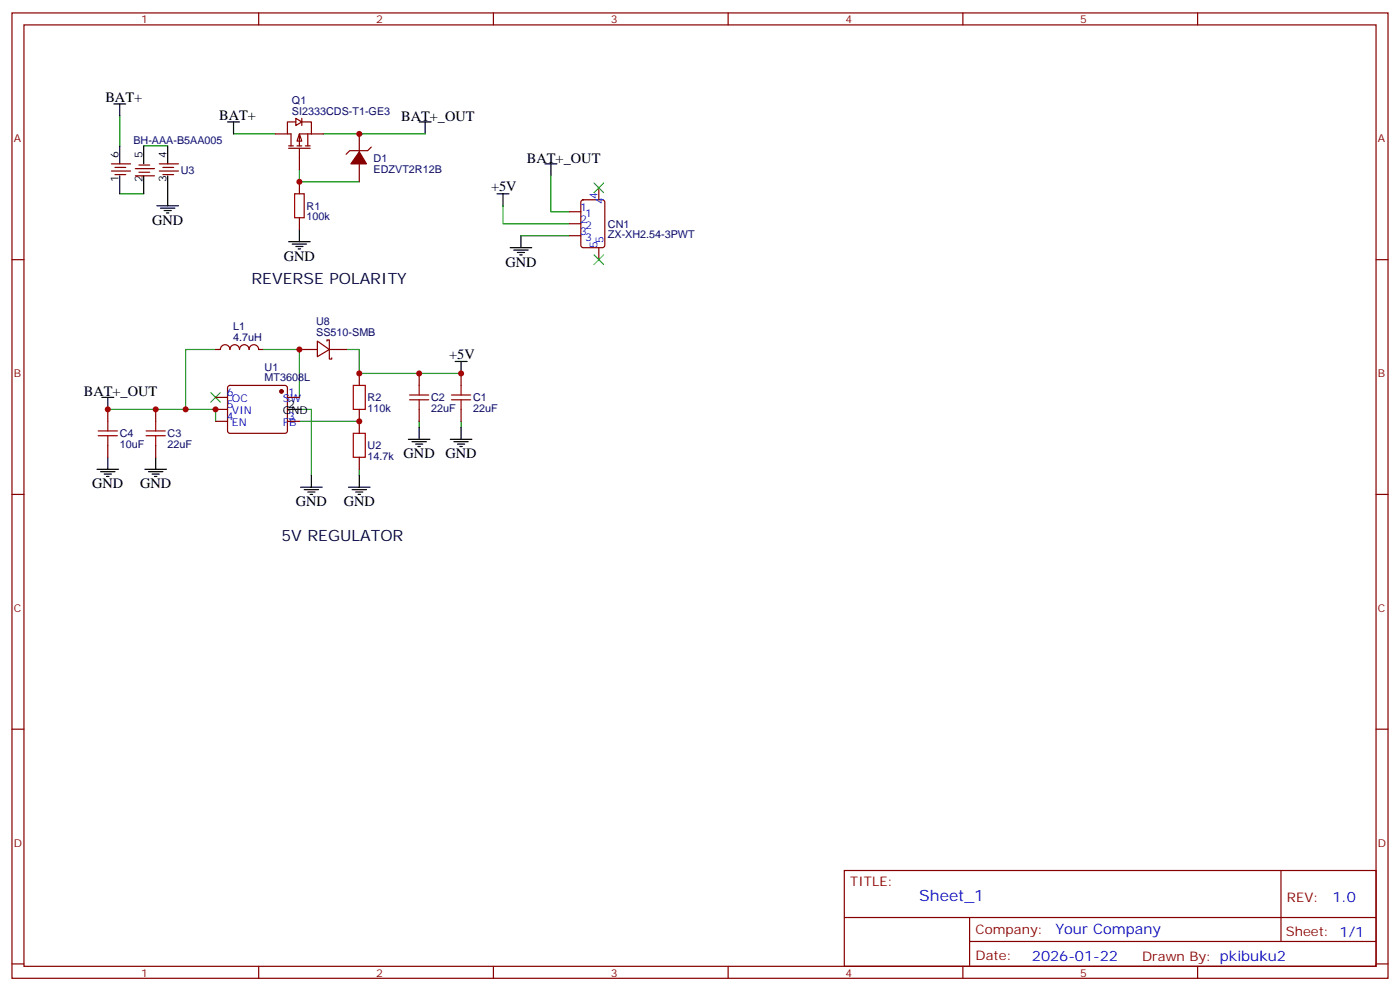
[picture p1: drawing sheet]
<svg xmlns="http://www.w3.org/2000/svg" width="412mm" height="292mm" viewBox="0 0 412 292" stroke-linecap="round" stroke-linejoin="round" font-family="sans-serif">
<g fill="none" stroke="#870000" stroke-width=".35">
<path d="M3.5 3.8h405.4v284.3h-405.4zM7.1 7.3h398.2v277.3h-398.2zM76.2 3.8v3.5M145.3 3.8v3.5M214.5 3.8v3.5M283.6 3.8v3.5M352.8 3.8v3.5M105.8 39.4v5.3M88.2 53.6v3.5M105.8 48.3v5.3M109.4 43.3l-1.1 1.1h-5.3l-1 1M3.5 76.5h3.6"/>
<path d="M88.2 64.1v3.6M405.3 76.5h3.6M63.5 102.9h1.4a1.41 1.41 0 0 1 1.4-1.4 1.41 1.41 0 0 1 1.4 1.4 1.41 1.41 0 0 1 1.4-1.4 1.41 1.41 0 0 1 1.5 1.4 1.41 1.41 0 0 1 1.4-1.4 1.41 1.41 0 0 1 1.4 1.4 1.41 1.41 0 0 1 1.4-1.4 1.41 1.41 0 0 1 1.4 1.4h1.4M63.5 117.1h3.5M67.3 113.7l.4-.2h16.3l.5 .2 .2 .5v12.7l-.3 .5-.4 .2h-16.3l-.5-.2-.2-.5v-12.7zM84.7 117.1h3.5M88.2 102.9h5.3M93.5 100.5l3.5 2.4-3.5 2.2zM96.3 100.5v-.4h.7v2.8M97 102.9v2.9h.7v-.4M97 102.9h5.3M105.8 110v3.5"/>
<path d="M123.5 110v3.5M135.8 110v3.5M31.7 120.6v3.5M31.7 131.2v3.5M45.9 120.6v3.5M45.9 131.2v3.5M63.5 124.1h3.5M63.5 120.6h3.5M84.7 124.1h3.5M105.8 120.6v7M105.8 134.7v3.5M123.5 120.6v3.5"/>
<path d="M135.8 120.6v3.5M3.5 145.6h3.6M405.3 145.6h3.6M3.5 214.8h3.6M405.3 214.8h3.6M248.7 256.4h156.6v28.2h-156.6zM377.3 256.4v20.9M248.7 270.2h156.5M285.6 277.3h119.6M285.6 270.2v14.2M3.5 283.9h3.6M76.2 284.6v3.5"/>
<path d="M145.3 284.6v3.5M214.5 284.6v3.5M283.6 284.6v3.5M352.8 284.6v3.5M405.3 283.9h3.6"/>
</g>
<path d="M62.1 115.6l2.8 2.9M64.9 115.6l-2.8 2.9" fill="none" stroke="#3c3" stroke-width=".35"/>
<g fill="none" stroke="#008700" stroke-width=".35">
<path d="M35.3 34.1v8.9M68.8 39.4h12.3M95.2 39.4h30M88.2 50v3.6h17.6M63.5 102.9h-8.8v17.7M77.6 102.9h10.6v14.2M102.3 102.9h3.5v7.1h30M31.7 120.6h31.8v3.5M88.2 120.6h3.5v19.4M88.2 124.1h17.6M105.8 138.2v1.8M123.5 124.1v1.8"/>
<path d="M135.8 124.1v1.8"/>
</g>
<g fill="none" stroke="#000" stroke-width=".35">
<path d="M33.5 30.6h3.5M35.3 30.6v3.5M67 35.9h3.6M68.8 35.9v3.5M123.5 35.9h3.5M125.2 35.9v3.5M85 71.2h6.4M86.1 71.9h4.2M87.1 72.6h2.2M87.8 73.3h.7M88.2 67.7v3.5M30 117.1h3.5"/>
<path d="M31.7 117.1v3.5M134.1 106.5h3.5M135.8 106.5v3.5M28.6 138.2h6.3M29.6 138.9h4.3M30.7 139.6h2.1M31.7 134.7v3.5M42.7 138.2h6.3M43.7 138.9h4.3M44.8 139.6h2.1M45.9 134.7v3.5M84.7 120.6h3.5"/>
<path d="M91.7 140v3.5M105.8 140v3.5M120.3 129.4h6.3M121.4 130.1h4.2M122.4 130.8h2.1M123.1 131.5h.7M123.5 125.9v3.5M132.6 129.4h6.4M133.7 130.1h4.2M134.8 130.8h2.1M135.5 131.5h.7M135.8 125.9v3.5"/>
<path d="M31.4 140.3h.7M45.5 140.3h.7M88.5 143.5h6.4M89.6 144.2h4.2M90.7 144.9h2.1M91.4 145.6h.7M102.7 143.5h6.3M103.7 144.2h4.2M104.8 144.9h2.1M105.5 145.6h.7"/>
</g>
<g fill="none" stroke="#a10000" stroke-width=".35">
<path d="M86.8 57.1h2.8v7h-2.8zM104.1 113.5h3.5v7.1h-3.5zM120.6 116.3h5.7M120.6 117.8h5.7M123.5 113.5v2.8M123.5 117.8v2.8M133 116.3h5.6M133 117.8h5.6M135.8 113.5v2.8M135.8 117.8v2.8M28.9 126.9h5.7M28.9 128.3h5.7"/>
<path d="M31.7 124.1v2.8M31.7 128.3v2.9M43 126.9h5.7M43 128.3h5.7M45.9 124.1v2.8M45.9 128.3v2.9M104.1 127.6h3.5v7.1h-3.5z"/>
</g>
<g fill="#870000" stroke="#870000" stroke-width=".35">
<path d="M105.8 44.7l2.1 3.6h-4.5z"/>
<circle cx="82.9" cy="115.3" r=".53"/>
</g>
<g fill="#fff" stroke="#870000" stroke-width=".35">
<path d="M88.2 39.4l.7 2.2h-1.4z"/>
<path d="M87.1 34.9l1.8 1-1.8 1.1z"/>
</g>
<g fill="none" stroke="#870000" stroke-width=".35">
<path d="M81.1 39.4h3.6M87.1 35.9h-2.4v3.5h1v3.6M88.9 35.9h2.8v3.5M88.9 34.9v2.1M90.7 39.4v3.6M91.7 39.4h-3.5v3.6M91.7 39.4h3.5M32.8 50.4h5.7M32.8 48.3h5.7M33.9 51.4h3.1M33.9 49.3h3.1M39.9 49.7h5.6"/>
<path d="M39.9 51.8h5.6M40.9 50.7h3.2M40.9 48.6h3.2M46.9 50.4h5.7M46.9 48.3h5.7M48 51.4h3.2M48 49.3h3.2M85 43.7h6.4M85 43h1.4M87.5 43h1.4M88.2 43.7v6.3M90 43h1.4"/>
<path d="M171.3 59l.5-.2h5.6l.7 .5 .1 12.9-.5 .7-5.9 .1-.6-.5-.1-13zM176.4 55.3v3.5M167.6 62.4h3.5M167.6 65.9h3.5M167.6 69.4h3.5M176.4 73v3.5"/>
</g>
<g fill="none" stroke="#000" stroke-width=".35">
<path d="M35.3 43v5.3M35.3 51.8v5.3M42.3 43v5.3M42.3 51.8v5.3M49.4 43v5.3M49.4 51.8v8.8M146.4 57.1h3.5M148.2 57.1v3.5M160.5 48.3h3.5M162.3 48.3v3.5M46.2 60.6h6.4M47.3 61.3h4.2"/>
<path d="M48.3 62h2.1M49 62.7h.7M150.3 73h6.3M151.3 73.7h4.3M152.4 74.4h2.1M153.1 75.1h.7M153.5 69.4v3.6"/>
</g>
<path d="M35.3 57.1h7M42.3 43h7.1M162.3 51.8v10.6h5.3M148.2 60.6v5.3h19.4M153.5 69.4h14.1" fill="none" stroke="#008700" stroke-width=".35"/>
<path d="M175 53.9l2.8 2.8M177.8 53.9l-2.8 2.8M175 75.1l2.8 2.8M177.8 75.1l-2.8 2.8" fill="none" stroke="#3c3" stroke-width=".35"/>
<g fill="#c00">
<circle cx="54.7" cy="120.6" r=".88"/>
<circle cx="88.2" cy="102.9" r=".88"/>
<circle cx="105.8" cy="110" r=".88"/>
<circle cx="31.8" cy="120.6" r=".88"/>
<circle cx="45.9" cy="120.6" r=".88"/>
<circle cx="63.5" cy="120.6" r=".88"/>
<circle cx="135.8" cy="110" r=".88"/>
<circle cx="123.5" cy="110" r=".88"/>
<circle cx="105.8" cy="124.1" r=".88"/>
<circle cx="105.8" cy="39.4" r=".88"/>
<circle cx="88.2" cy="53.6" r=".88"/>
</g>
<g font-size="4.6" fill="#003">
<text x="74.1" y="83.5">REVERSE POLARITY</text>
<text x="82.9" y="159.4">5V REGULATOR</text>
</g>
<text font-size="4.6" fill="#00f" x="270.8" y="265.4">Sheet_1</text>
<g font-size="4.2">
<text x="31" y="29.9">BAT+</text>
<text x="64.6" y="35.2">BAT+</text>
<text x="118.2" y="35.6">BAT+_OUT</text>
<text x="155.2" y="47.9">BAT+_OUT</text>
<text x="144.6" y="56.4">+5V</text>
<text x="44.8" y="66.3">GND</text>
<text x="83.6" y="76.8">GND</text>
<text x="148.9" y="78.6">GND</text>
<text x="132.3" y="105.8">+5V</text>
<text x="24.7" y="116.7">BAT+_OUT</text>
<text x="118.9" y="135">GND</text>
<text x="131.2" y="135">GND</text>
<text x="27.2" y="143.9">GND</text>
<text x="41.3" y="143.9">GND</text>
<text x="87.1" y="149.2">GND</text>
<text x="101.2" y="149.2">GND</text>
</g>
<g font-size="4.2" fill="#00f">
<text x="392.5" y="265.7">1.0</text>
<text x="310.9" y="275.2">Your Company</text>
<text x="304" y="283">2026-01-22</text>
</g>
<g font-size="3.9" fill="#800">
<text x="250.5" y="261">TITLE:</text>
<text x="379.1" y="265.7">REV:</text>
<text x="287.4" y="275.2">Company:</text>
<text x="378.7" y="275.8">Sheet: 1/1</text>
<text x="287.4" y="282.9">Date:</text>
<text x="336.4" y="282.9">Drawn By: pkibuku2</text>
</g>
<g font-size="3.2" fill="#800">
<text x="41.6" y="6.8">1</text>
<text x="110.8" y="6.8">2</text>
<text x="179.9" y="6.8">3</text>
<text x="249.1" y="6.8">4</text>
<text x="318.2" y="6.8">5</text>
<text x="4.1" y="41.9">A</text>
<text x="405.9" y="41.9">A</text>
<text x="4.1" y="111.1">B</text>
<text x="405.9" y="111.1">B</text>
<text x="4.1" y="180.2">C</text>
<text x="405.9" y="180.2">C</text>
<text x="4.1" y="249.3">D</text>
<text x="405.9" y="249.3">D</text>
<text x="41.6" y="287.6">1</text>
<text x="110.8" y="287.6">2</text>
<text x="179.9" y="287.6">3</text>
<text x="249.1" y="287.6">4</text>
<text x="318.2" y="287.6">5</text>
</g>
<g font-size="3.2" fill="#000080">
<text x="86" y="33.8">SI2333CDS-T1-GE3</text>
<text x="86" y="30.6">Q1</text>
<text x="39.3" y="42.3">BH-AAA-B5AA005</text>
<text x="110.1" y="47.6">D1</text>
<text x="53.3" y="51.2">U3</text>
<text x="110.1" y="50.8">EDZVT2R12B</text>
<text x="90.3" y="64.9">100k</text>
<text x="90.3" y="61.8">R1</text>
<text x="179.1" y="70.2">ZX-XH2.54-3PWT</text>
<text x="179.1" y="67.2">CN1</text>
<text x="93.1" y="95.9">U8</text>
<text x="68.7" y="100.5">4.7uH</text>
<text x="68.7" y="97.3">L1</text>
<text x="93.1" y="99.1">SS510-SMB</text>
<text x="78" y="112.4">MT3608L</text>
<text x="78" y="109.1">U1</text>
<text x="108.3" y="118.2">R2</text>
<text x="127" y="118.2">C2</text>
<text x="139.3" y="118.2">C1</text>
<text x="108.3" y="121.3">110k</text>
<text x="127" y="121.4">22uF</text>
<text x="139.3" y="121.4">22uF</text>
<text x="35.3" y="131.9">10uF</text>
<text x="35.3" y="128.8">C4</text>
<text x="49.4" y="132">22uF</text>
<text x="49.4" y="128.8">C3</text>
<text x="108.3" y="135.5">14.7k</text>
<text x="108.3" y="132.3">U2</text>
</g>
<g font-size="3.2">
<text x="34.9" y="46.5" transform="rotate(-90 34.9 46.5)">6</text>
<text x="42" y="46.5" transform="rotate(-90 42 46.5)">5</text>
<text x="49" y="46.5" transform="rotate(-90 49 46.5)">4</text>
<text x="34.9" y="53.6" transform="rotate(-90 34.9 53.6)">1</text>
<text x="42" y="53.6" transform="rotate(-90 42 53.6)">2</text>
<text x="49" y="53.6" transform="rotate(-90 49 53.6)">3</text>
<text x="83.4" y="122">GND</text>
<text x="84.8" y="120.2">2</text>
</g>
<g font-size="3.2" fill="#00f">
<text x="176" y="58.7" transform="rotate(-90 176 58.7)">4</text>
<text x="170.9" y="62">1</text>
<text x="170.9" y="65.5">2</text>
<text x="172.4" y="63.8">1</text>
<text x="177.8" y="60.1" transform="rotate(-90 177.8 60.1)">4</text>
<text x="170.9" y="69.1">3</text>
<text x="172.4" y="67.3">2</text>
<text x="172.4" y="70.8">3</text>
<text x="177.8" y="71.6" transform="rotate(-90 177.8 71.6)">5</text>
<text x="176" y="73.1" transform="rotate(-90 176 73.1)">5</text>
<text x="66.9" y="116.7">6</text>
<text x="68.3" y="118.5">OC</text>
<text x="83.4" y="118.5">SW</text>
<text x="84.8" y="116.7">1</text>
<text x="66.9" y="123.8">4</text>
<text x="66.9" y="120.2">5</text>
<text x="68.3" y="125.5">EN</text>
<text x="68.3" y="122">VIN</text>
<text x="83.4" y="125.5">FB</text>
<text x="84.8" y="123.8">3</text>
</g>
</svg>
